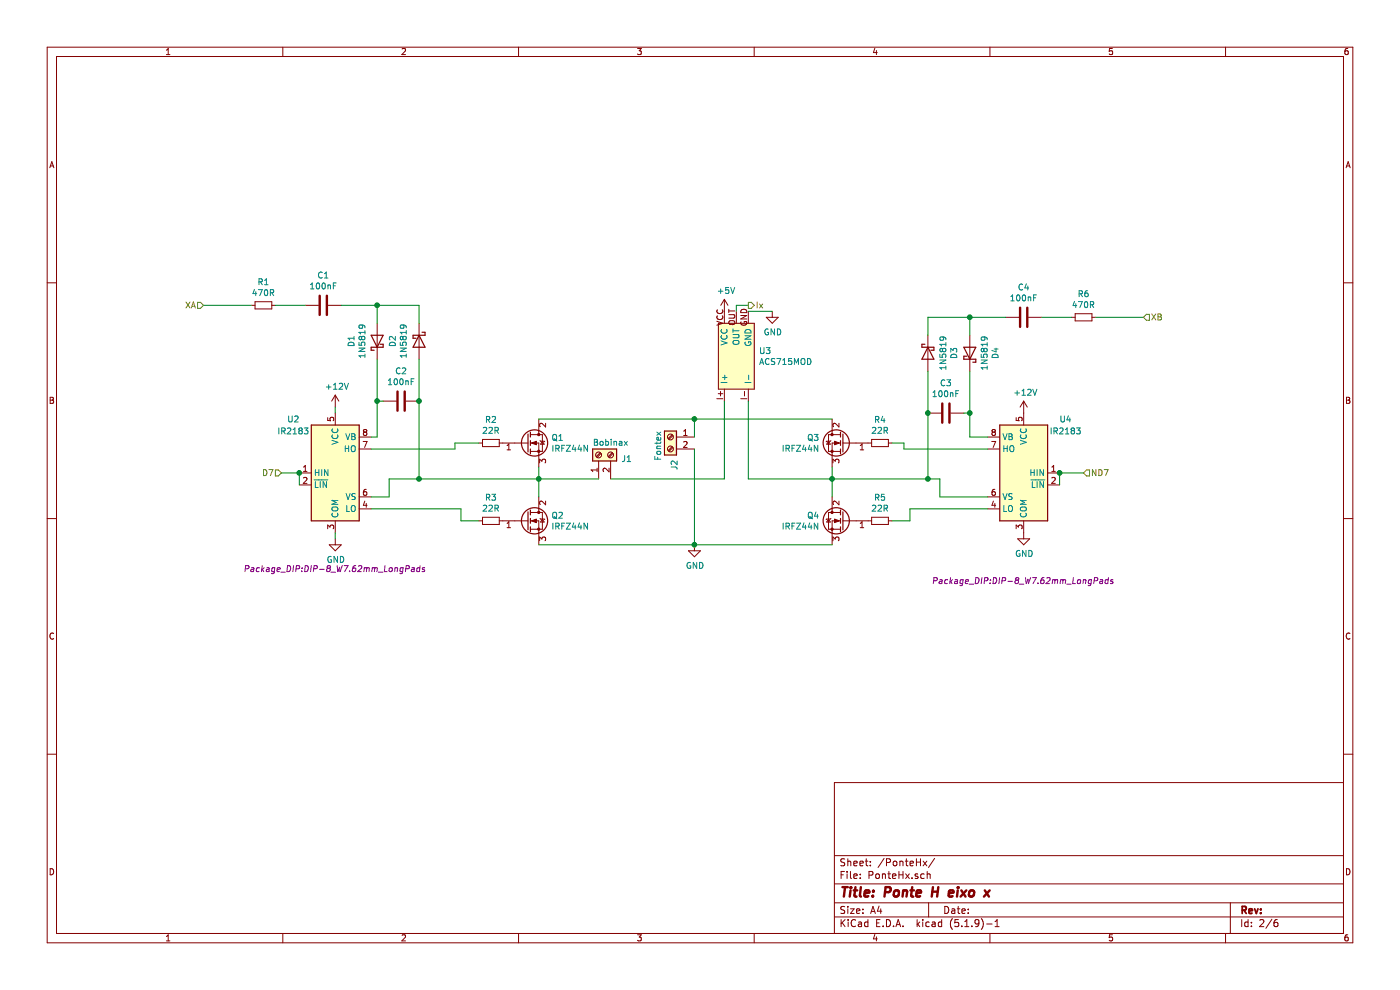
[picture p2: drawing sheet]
EESchema Schematic File Version 4
EELAYER 30 0
EELAYER END
$Descr A4 11693 8268
encoding utf-8
Sheet 2 6
Title "Ponte H eixo x"
Date ""
Rev ""
Comp ""
Comment1 ""
Comment2 ""
Comment3 ""
Comment4 ""
$EndDescr
$Comp
L Device:Q_NMOS_GDS Q1
U 1 1
P 4400 3700
F 0 "Q1" H 4604 3746 50  0000 L CNN
F 1 "IRFZ44N" H 4604 3655 50  0000 L CNN
F 2 "Package_TO_SOT_THT:TO-220-3_Vertical" H 4600 3800 50  0001 C CNN
F 3 "~" H 4400 3700 50  0001 C CNN
	1    4400 3700
	1    0    0    -1  
$EndComp
$Comp
L Device:Q_NMOS_GDS Q2
U 1 1
P 4400 4350
F 0 "Q2" H 4604 4396 50  0000 L CNN
F 1 "IRFZ44N" H 4604 4305 50  0000 L CNN
F 2 "Package_TO_SOT_THT:TO-220-3_Vertical" H 4600 4450 50  0001 C CNN
F 3 "~" H 4400 4350 50  0001 C CNN
	1    4400 4350
	1    0    0    -1  
$EndComp
$Comp
L Device:Q_NMOS_GDS Q3
U 1 1
P 7050 3700
F 0 "Q3" H 7255 3746 50  0000 L CNN
F 1 "IRFZ44N" H 7255 3655 50  0000 L CNN
F 2 "Package_TO_SOT_THT:TO-220-3_Vertical" H 7250 3800 50  0001 C CNN
F 3 "~" H 7050 3700 50  0001 C CNN
	1    7050 3700
	-1   0    0    -1  
$EndComp
$Comp
L Device:Q_NMOS_GDS Q4
U 1 1
P 7050 4350
F 0 "Q4" H 7255 4396 50  0000 L CNN
F 1 "IRFZ44N" H 7255 4305 50  0000 L CNN
F 2 "Package_TO_SOT_THT:TO-220-3_Vertical" H 7250 4450 50  0001 C CNN
F 3 "~" H 7050 4350 50  0001 C CNN
	1    7050 4350
	-1   0    0    -1  
$EndComp
$Comp
L Device:R_Small R5
U 1 1
P 7350 4350
F 0 "R5" V 7154 4350 50  0000 C CNN
F 1 "22R" V 7245 4350 50  0000 C CNN
F 2 "Resistor_THT:R_Axial_DIN0207_L6.3mm_D2.5mm_P10.16mm_Horizontal" H 7350 4350 50  0001 C CNN
F 3 "~" H 7350 4350 50  0001 C CNN
	1    7350 4350
	0    1    1    0   
$EndComp
$Comp
L Device:R_Small R4
U 1 1
P 7350 3700
F 0 "R4" V 7154 3700 50  0000 C CNN
F 1 "22R" V 7245 3700 50  0000 C CNN
F 2 "Resistor_THT:R_Axial_DIN0207_L6.3mm_D2.5mm_P10.16mm_Horizontal" H 7350 3700 50  0001 C CNN
F 3 "~" H 7350 3700 50  0001 C CNN
	1    7350 3700
	0    1    1    0   
$EndComp
$Comp
L Device:R_Small R2
U 1 1
P 4100 3700
F 0 "R2" V 3904 3700 50  0000 C CNN
F 1 "22R" V 3995 3700 50  0000 C CNN
F 2 "Resistor_THT:R_Axial_DIN0207_L6.3mm_D2.5mm_P10.16mm_Horizontal" H 4100 3700 50  0001 C CNN
F 3 "~" H 4100 3700 50  0001 C CNN
	1    4100 3700
	0    1    1    0   
$EndComp
$Comp
L Device:R_Small R3
U 1 1
P 4100 4350
F 0 "R3" V 3904 4350 50  0000 C CNN
F 1 "22R" V 3995 4350 50  0000 C CNN
F 2 "Resistor_THT:R_Axial_DIN0207_L6.3mm_D2.5mm_P10.16mm_Horizontal" H 4100 4350 50  0001 C CNN
F 3 "~" H 4100 4350 50  0001 C CNN
	1    4100 4350
	0    1    1    0   
$EndComp
$Comp
L Connector:Screw_Terminal_01x02 J1
U 1 1
P 5000 3800
F 0 "J1" V 4964 3612 50  0000 R CNN
F 1 "Bobinax" V 5100 3850 50  0000 R CNN
F 2 "TerminalBlock:TerminalBlock_bornier-2_P5.08mm" H 5000 3800 50  0001 C CNN
F 3 "~" H 5000 3800 50  0001 C CNN
	1    5000 3800
	0    -1   -1   0   
$EndComp
Wire Wire Line
	4500 3900 4500 4000
Connection ~ 4500 4000
Wire Wire Line
	4500 4000 4500 4150
Wire Wire Line
	6950 3900 6950 4000
Connection ~ 6950 4000
Wire Wire Line
	6950 4000 6950 4150
Wire Wire Line
	4500 4550 5800 4550
$Comp
L Connector:Screw_Terminal_01x02 J2
U 1 1
P 5600 3650
F 0 "J2" V 5564 3462 50  0000 R CNN
F 1 "Fontex" V 5700 3700 50  0000 R CNN
F 2 "TerminalBlock:TerminalBlock_bornier-2_P5.08mm" H 5600 3650 50  0001 C CNN
F 3 "~" H 5600 3650 50  0001 C CNN
	1    5600 3650
	-1   0    0    -1  
$EndComp
Connection ~ 5800 4550
Wire Wire Line
	5800 4550 6950 4550
$Comp
L Driver_FET:IR2183 U2
U 1 1
P 2800 3950
F 0 "U2" H 2450 4400 50  0000 C CNN
F 1 "IR2183" H 2450 4300 50  0000 C CNN
F 2 "Package_DIP:DIP-8_W7.62mm_LongPads" H 2800 3150 50  0000 C CIN
F 3 "https://www.infineon.com/dgdl/ir2183.pdf?fileId=5546d462533600a4015355c9490e16d1" H 2800 3950 50  0001 C CNN
	1    2800 3950
	1    0    0    -1  
$EndComp
Wire Wire Line
	2500 3950 2500 4050
$Comp
L Driver_FET:IR2183 U4
U 1 1
P 8550 3950
F 0 "U4" H 8200 4400 50  0000 C CNN
F 1 "IR2183" H 8200 4300 50  0000 C CNN
F 2 "Package_DIP:DIP-8_W7.62mm_LongPads" H 8550 3050 50  0000 C CIN
F 3 "https://www.infineon.com/dgdl/ir2183.pdf?fileId=5546d462533600a4015355c9490e16d1" H 8550 3950 50  0001 C CNN
	1    8550 3950
	-1   0    0    -1  
$EndComp
Wire Wire Line
	8850 4050 8850 3950
$Comp
L power:GND #PWR0103
U 1 1
P 2800 4500
F 0 "#PWR0103" H 2800 4250 50  0001 C CNN
F 1 "GND" H 2805 4327 50  0000 C CNN
F 2 "" H 2800 4500 50  0001 C CNN
F 3 "" H 2800 4500 50  0001 C CNN
	1    2800 4500
	1    0    0    -1  
$EndComp
$Comp
L power:GND #PWR0104
U 1 1
P 8550 4450
F 0 "#PWR0104" H 8550 4200 50  0001 C CNN
F 1 "GND" H 8555 4277 50  0000 C CNN
F 2 "" H 8550 4450 50  0001 C CNN
F 3 "" H 8550 4450 50  0001 C CNN
	1    8550 4450
	1    0    0    -1  
$EndComp
Wire Wire Line
	3100 3750 3800 3750
Wire Wire Line
	4000 3700 3800 3700
Wire Wire Line
	3800 3700 3800 3750
Wire Wire Line
	4000 4350 3850 4350
Wire Wire Line
	3850 4350 3850 4250
Wire Wire Line
	3850 4250 3100 4250
Wire Wire Line
	3100 4150 3250 4150
Wire Wire Line
	3250 4150 3250 4000
Wire Wire Line
	3250 4000 3500 4000
Wire Wire Line
	7550 3750 7550 3700
Wire Wire Line
	7550 3700 7450 3700
Wire Wire Line
	8250 4150 7850 4150
Wire Wire Line
	7850 4150 7850 4000
Wire Wire Line
	7850 4000 7750 4000
Wire Wire Line
	7600 4250 7600 4350
Wire Wire Line
	7600 4350 7450 4350
Wire Wire Line
	7600 4250 8250 4250
Text HLabel 2350 3950 0    50   Input ~ 0
D7
Text HLabel 9050 3950 2    50   Input ~ 0
ND7
Wire Wire Line
	2500 3950 2350 3950
Connection ~ 2500 3950
Wire Wire Line
	9050 3950 8850 3950
Connection ~ 8850 3950
$Comp
L Sensor_Current:ACS715MOD U3
U 1 1
P 6150 3000
F 0 "U3" H 5962 3071 50  0000 R CNN
F 1 "ACS715MOD" H 5962 2980 50  0000 R CNN
F 2 "PonteH:ACS712" H 6000 3050 50  0001 C CNN
F 3 "" H 6000 3050 50  0001 C CNN
	1    6150 3000
	-1   0    0    -1  
$EndComp
Wire Wire Line
	6050 3350 6050 4000
Wire Wire Line
	6250 3350 6250 4000
Wire Wire Line
	6250 4000 6950 4000
$Comp
L power:GND #PWR0105
U 1 1
P 6450 2600
F 0 "#PWR0105" H 6450 2350 50  0001 C CNN
F 1 "GND" H 6455 2427 50  0000 C CNN
F 2 "" H 6450 2600 50  0001 C CNN
F 3 "" H 6450 2600 50  0001 C CNN
	1    6450 2600
	1    0    0    -1  
$EndComp
$Comp
L power:+5V #PWR0106
U 1 1
P 6050 2600
F 0 "#PWR0106" H 6050 2450 50  0001 C CNN
F 1 "+5V" H 6065 2773 50  0000 C CNN
F 2 "" H 6050 2600 50  0001 C CNN
F 3 "" H 6050 2600 50  0001 C CNN
	1    6050 2600
	1    0    0    -1  
$EndComp
Wire Wire Line
	6250 2600 6450 2600
Text HLabel 6250 2550 2    50   Output ~ 0
Ix
Wire Wire Line
	6150 2550 6150 2600
Wire Wire Line
	6250 2550 6150 2550
$Comp
L power:+12V #PWR0107
U 1 1
P 2800 3400
F 0 "#PWR0107" H 2800 3250 50  0001 C CNN
F 1 "+12V" H 2815 3573 50  0000 C CNN
F 2 "" H 2800 3400 50  0001 C CNN
F 3 "" H 2800 3400 50  0001 C CNN
	1    2800 3400
	1    0    0    -1  
$EndComp
$Comp
L power:+12V #PWR0108
U 1 1
P 8550 3450
F 0 "#PWR0108" H 8550 3300 50  0001 C CNN
F 1 "+12V" H 8565 3623 50  0000 C CNN
F 2 "" H 8550 3450 50  0001 C CNN
F 3 "" H 8550 3450 50  0001 C CNN
	1    8550 3450
	1    0    0    -1  
$EndComp
Text HLabel 1700 2550 0    50   Input ~ 0
XA
Text HLabel 9550 2650 2    50   Input ~ 0
XB
$Comp
L Device:R_Small R1
U 1 1
P 2200 2550
F 0 "R1" V 2004 2550 50  0000 C CNN
F 1 "470R" V 2095 2550 50  0000 C CNN
F 2 "Resistor_THT:R_Axial_DIN0207_L6.3mm_D2.5mm_P10.16mm_Horizontal" H 2200 2550 50  0001 C CNN
F 3 "~" H 2200 2550 50  0001 C CNN
	1    2200 2550
	0    1    1    0   
$EndComp
$Comp
L Diode:1N5819 D1
U 1 1
P 3150 2850
F 0 "D1" H 3150 3067 50  0000 C CNN
F 1 "1N5819" H 3150 2976 50  0000 C CNN
F 2 "Diode_THT:D_DO-41_SOD81_P10.16mm_Horizontal" H 3150 2675 50  0001 C CNN
F 3 "http://www.vishay.com/docs/88525/1n5817.pdf" H 3150 2850 50  0001 C CNN
	1    3150 2850
	0    -1   -1   0   
$EndComp
$Comp
L Diode:1N5819 D2
U 1 1
P 3500 2850
F 0 "D2" H 3500 2633 50  0000 C CNN
F 1 "1N5819" H 3500 2724 50  0000 C CNN
F 2 "Diode_THT:D_DO-41_SOD81_P10.16mm_Horizontal" H 3500 2675 50  0001 C CNN
F 3 "http://www.vishay.com/docs/88525/1n5817.pdf" H 3500 2850 50  0001 C CNN
	1    3500 2850
	0    1    1    0   
$EndComp
$Comp
L Device:C C1
U 1 1
P 2700 2550
F 0 "C1" V 2448 2550 50  0000 C CNN
F 1 "100nF" V 2539 2550 50  0000 C CNN
F 2 "Capacitor_THT:C_Rect_L16.5mm_W7.0mm_P15.00mm_MKT" H 2738 2400 50  0001 C CNN
F 3 "~" H 2700 2550 50  0001 C CNN
	1    2700 2550
	0    1    1    0   
$EndComp
$Comp
L Device:C C2
U 1 1
P 3350 3350
F 0 "C2" V 3098 3350 50  0000 C CNN
F 1 "100nF" V 3189 3350 50  0000 C CNN
F 2 "Capacitor_THT:C_Rect_L16.5mm_W7.0mm_P15.00mm_MKT" H 3388 3200 50  0001 C CNN
F 3 "~" H 3350 3350 50  0001 C CNN
	1    3350 3350
	0    1    1    0   
$EndComp
Wire Wire Line
	3500 3350 3500 4000
Connection ~ 3500 4000
Wire Wire Line
	3500 4000 4500 4000
Wire Wire Line
	3500 3350 3500 3000
Connection ~ 3500 3350
Wire Wire Line
	3150 3000 3150 3350
Wire Wire Line
	3150 3650 3100 3650
Wire Wire Line
	3200 3350 3150 3350
Connection ~ 3150 3350
Wire Wire Line
	3150 3350 3150 3650
Wire Wire Line
	3150 2700 3150 2550
Wire Wire Line
	3150 2550 2850 2550
Wire Wire Line
	3150 2550 3500 2550
Wire Wire Line
	3500 2550 3500 2700
Connection ~ 3150 2550
Wire Wire Line
	2550 2550 2300 2550
Wire Wire Line
	2100 2550 1700 2550
$Comp
L Device:R_Small R6
U 1 1
P 9050 2650
F 0 "R6" V 8854 2650 50  0000 C CNN
F 1 "470R" V 8945 2650 50  0000 C CNN
F 2 "Resistor_THT:R_Axial_DIN0207_L6.3mm_D2.5mm_P10.16mm_Horizontal" H 9050 2650 50  0001 C CNN
F 3 "~" H 9050 2650 50  0001 C CNN
	1    9050 2650
	0    -1   1    0   
$EndComp
$Comp
L Diode:1N5819 D4
U 1 1
P 8100 2950
F 0 "D4" H 8100 3167 50  0000 C CNN
F 1 "1N5819" H 8100 3076 50  0000 C CNN
F 2 "Diode_THT:D_DO-41_SOD81_P10.16mm_Horizontal" H 8100 2775 50  0001 C CNN
F 3 "http://www.vishay.com/docs/88525/1n5817.pdf" H 8100 2950 50  0001 C CNN
	1    8100 2950
	0    1    -1   0   
$EndComp
$Comp
L Diode:1N5819 D3
U 1 1
P 7750 2950
F 0 "D3" H 7750 2733 50  0000 C CNN
F 1 "1N5819" H 7750 2824 50  0000 C CNN
F 2 "Diode_THT:D_DO-41_SOD81_P10.16mm_Horizontal" H 7750 2775 50  0001 C CNN
F 3 "http://www.vishay.com/docs/88525/1n5817.pdf" H 7750 2950 50  0001 C CNN
	1    7750 2950
	0    -1   1    0   
$EndComp
$Comp
L Device:C C4
U 1 1
P 8550 2650
F 0 "C4" V 8298 2650 50  0000 C CNN
F 1 "100nF" V 8389 2650 50  0000 C CNN
F 2 "Capacitor_THT:C_Rect_L16.5mm_W7.0mm_P15.00mm_MKT" H 8588 2500 50  0001 C CNN
F 3 "~" H 8550 2650 50  0001 C CNN
	1    8550 2650
	0    -1   1    0   
$EndComp
$Comp
L Device:C C3
U 1 1
P 7900 3450
F 0 "C3" V 7648 3450 50  0000 C CNN
F 1 "100nF" V 7739 3450 50  0000 C CNN
F 2 "Capacitor_THT:C_Rect_L16.5mm_W7.0mm_P15.00mm_MKT" H 7938 3300 50  0001 C CNN
F 3 "~" H 7900 3450 50  0001 C CNN
	1    7900 3450
	0    -1   1    0   
$EndComp
Wire Wire Line
	7750 3450 7750 3100
Wire Wire Line
	8100 3100 8100 3450
Wire Wire Line
	8050 3450 8100 3450
Wire Wire Line
	8100 2800 8100 2650
Wire Wire Line
	8100 2650 8400 2650
Wire Wire Line
	8100 2650 7750 2650
Wire Wire Line
	7750 2650 7750 2800
Connection ~ 8100 2650
Wire Wire Line
	8700 2650 8950 2650
Wire Wire Line
	9150 2650 9550 2650
Wire Wire Line
	7750 3450 7750 4000
Connection ~ 7750 3450
Connection ~ 7750 4000
Wire Wire Line
	7750 4000 6950 4000
Wire Wire Line
	5000 4000 4500 4000
Wire Wire Line
	5100 4000 6050 4000
Wire Wire Line
	4500 3500 5800 3500
Wire Wire Line
	5800 4550 5800 3750
Wire Wire Line
	5800 3650 5800 3500
Connection ~ 5800 3500
Wire Wire Line
	5800 3500 6950 3500
Wire Wire Line
	7550 3750 8250 3750
Wire Wire Line
	8250 3650 8100 3650
Wire Wire Line
	8100 3650 8100 3450
Connection ~ 8100 3450
Wire Wire Line
	2800 3400 2800 3450
Wire Wire Line
	2800 4450 2800 4500
$EndSCHEMATC
